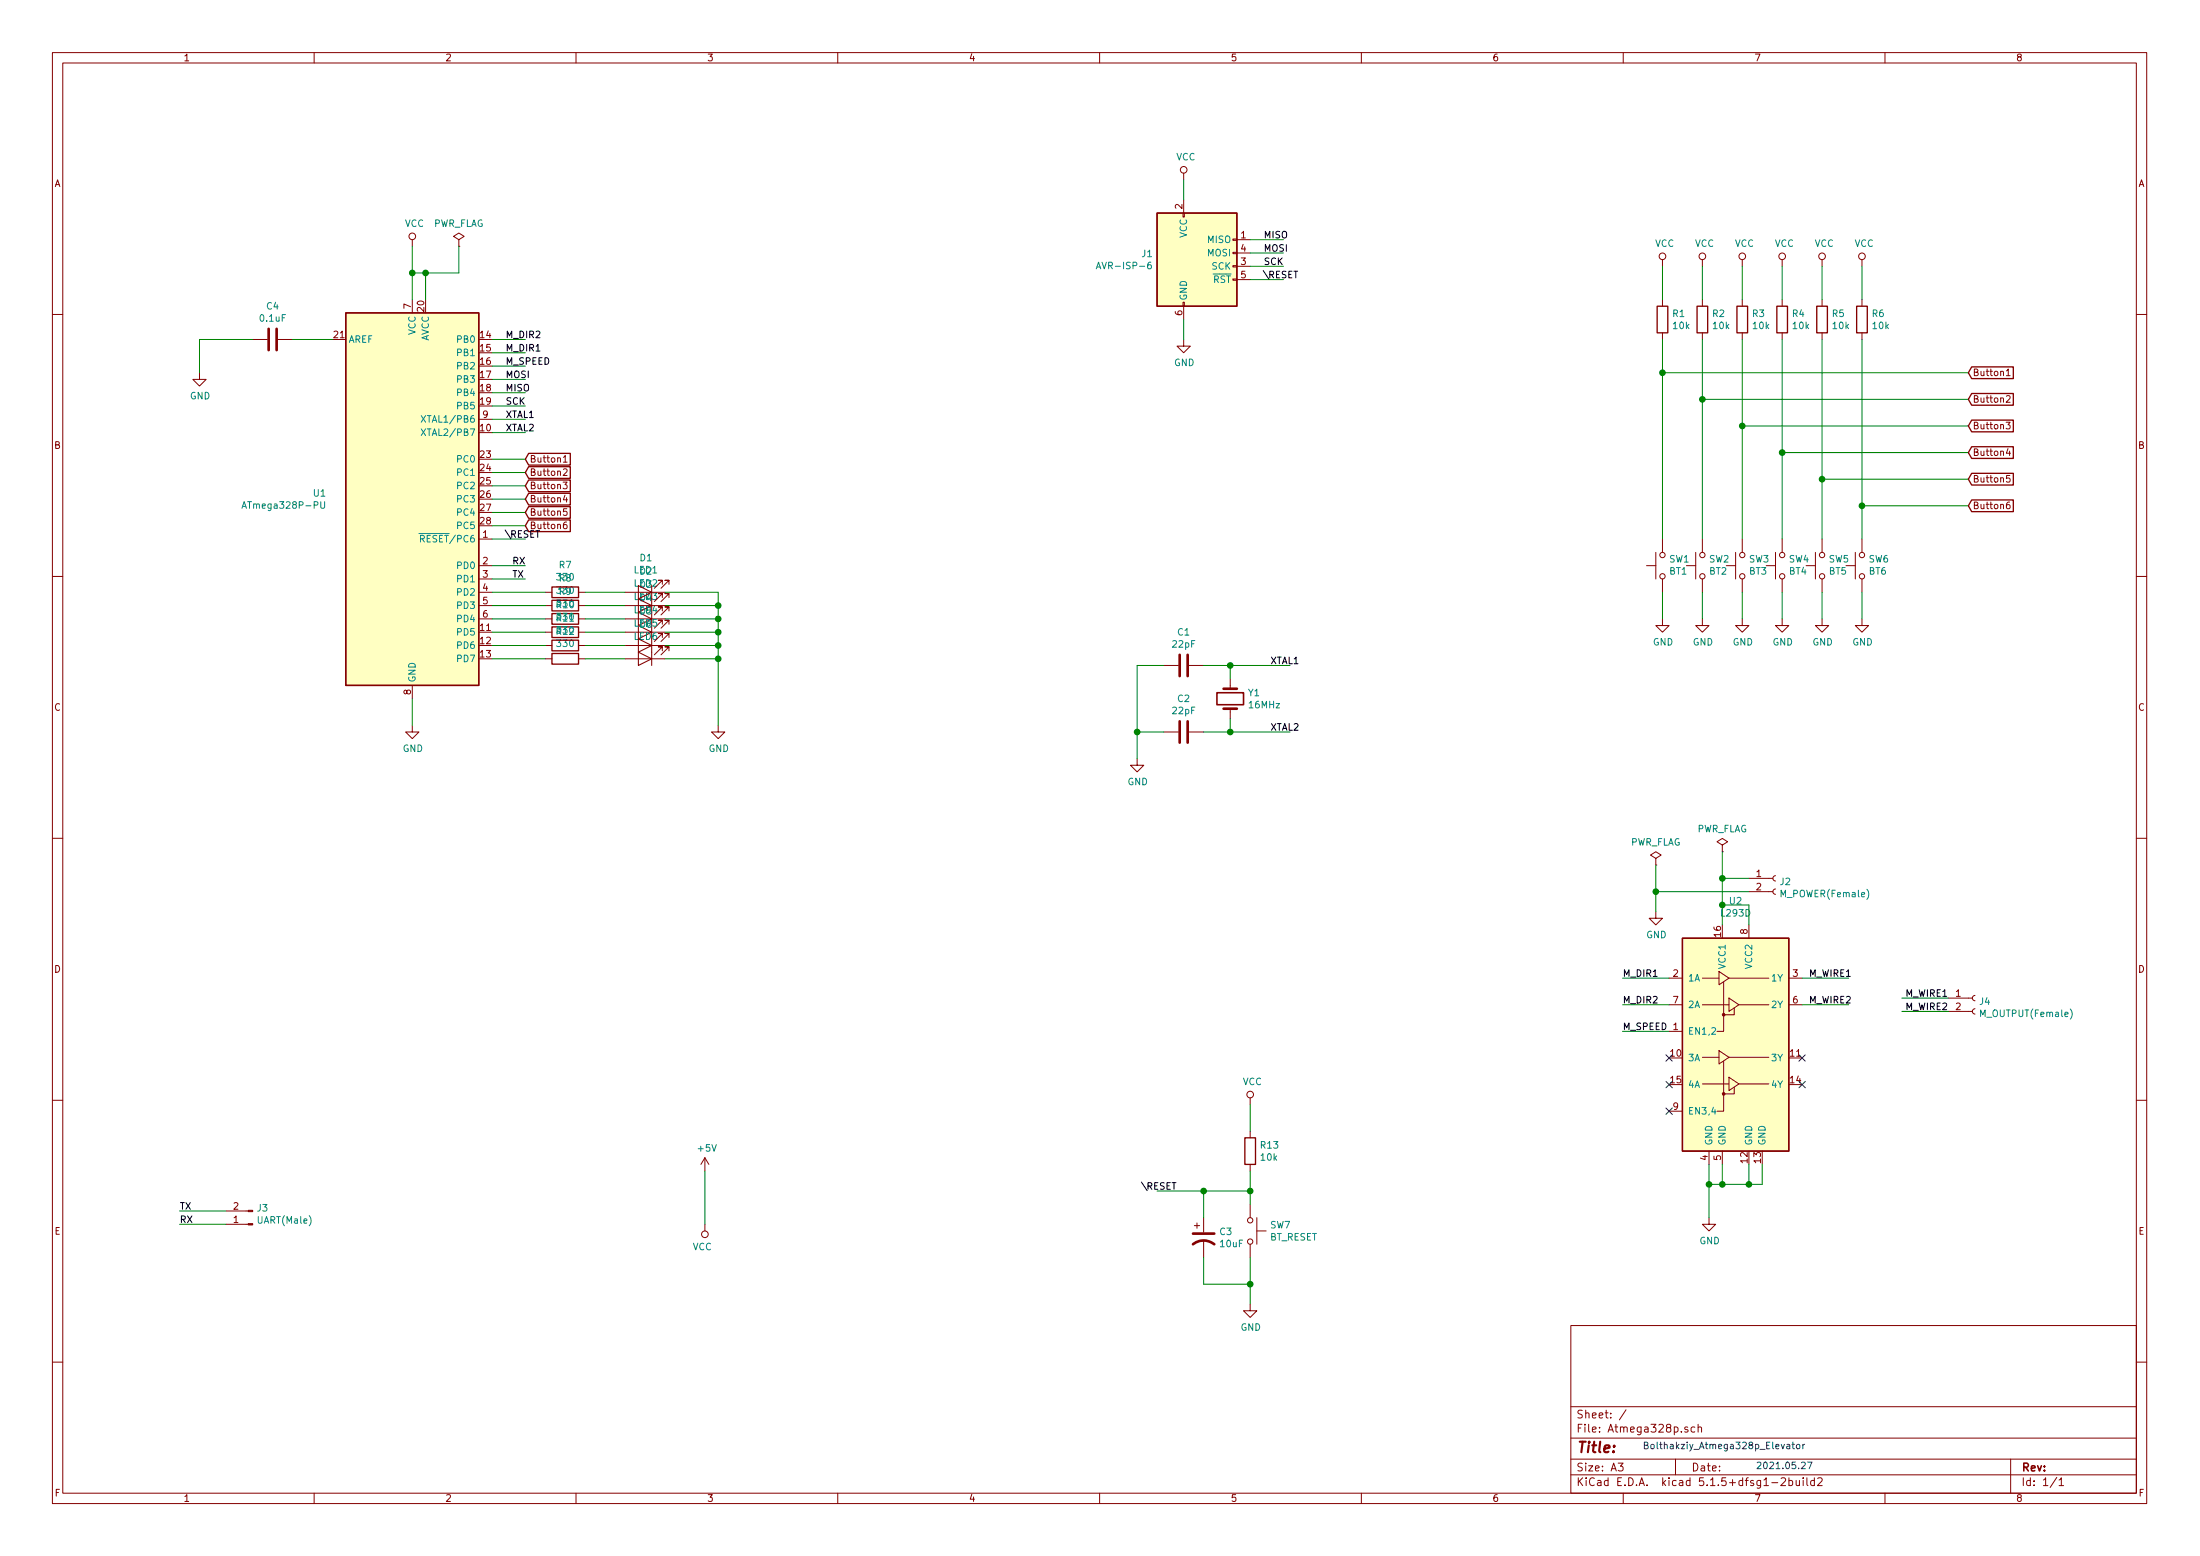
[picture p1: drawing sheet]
EESchema Schematic File Version 4
EELAYER 30 0
EELAYER END
$Descr A3 16535 11693
encoding utf-8
Sheet 1 1
Title ""
Date ""
Rev ""
Comp ""
Comment1 ""
Comment2 ""
Comment3 ""
Comment4 ""
$EndDescr
$Comp
L MCU_Microchip_ATmega:ATmega328P-PU U1
U 1 1
P 3100 3750
F 0 "U1" H 2456 3796 50  0000 R CNN
F 1 "ATmega328P-PU" H 2456 3705 50  0000 R CNN
F 2 "Package_DIP:DIP-28_W7.62mm" H 3100 3750 50  0001 C CIN
F 3 "http://ww1.microchip.com/downloads/en/DeviceDoc/ATmega328_P%20AVR%20MCU%20with%20picoPower%20Technology%20Data%20Sheet%2040001984A.pdf" H 3100 3750 50  0001 C CNN
	1    3100 3750
	1    0    0    -1  
$EndComp
$Comp
L Device:Crystal Y1
U 1 1
P 9250 5250
F 0 "Y1" V 9204 5381 50  0000 L CNN
F 1 "16MHz" V 9295 5381 50  0000 L CNN
F 2 "Crystal:Crystal_HC49-U_Vertical" H 9250 5250 50  0001 C CNN
F 3 "~" H 9250 5250 50  0001 C CNN
	1    9250 5250
	0    1    1    0   
$EndComp
$Comp
L Device:C C1
U 1 1
P 8900 5000
F 0 "C1" V 8648 5000 50  0000 C CNN
F 1 "22pF" V 8739 5000 50  0000 C CNN
F 2 "Capacitor_SMD:C_0402_1005Metric" H 8938 4850 50  0001 C CNN
F 3 "~" H 8900 5000 50  0001 C CNN
	1    8900 5000
	0    1    1    0   
$EndComp
$Comp
L Device:C C2
U 1 1
P 8900 5500
F 0 "C2" V 8648 5500 50  0000 C CNN
F 1 "22pF" V 8739 5500 50  0000 C CNN
F 2 "Capacitor_SMD:C_0402_1005Metric" H 8938 5350 50  0001 C CNN
F 3 "~" H 8900 5500 50  0001 C CNN
	1    8900 5500
	0    1    1    0   
$EndComp
$Comp
L power:GND #PWR014
U 1 1
P 3100 5450
F 0 "#PWR014" H 3100 5200 50  0001 C CNN
F 1 "GND" H 3105 5277 50  0000 C CNN
F 2 "" H 3100 5450 50  0001 C CNN
F 3 "" H 3100 5450 50  0001 C CNN
	1    3100 5450
	1    0    0    -1  
$EndComp
Wire Wire Line
	9250 5000 9250 5100
Wire Wire Line
	9250 5500 9250 5400
Wire Wire Line
	9050 5000 9250 5000
Wire Wire Line
	9050 5500 9250 5500
Wire Wire Line
	8750 5000 8550 5000
Wire Wire Line
	8550 5000 8550 5500
Wire Wire Line
	8550 5500 8750 5500
Wire Wire Line
	8550 5700 8550 5500
Connection ~ 8550 5500
$Comp
L power:GND #PWR016
U 1 1
P 8550 5700
F 0 "#PWR016" H 8550 5450 50  0001 C CNN
F 1 "GND" H 8555 5527 50  0000 C CNN
F 2 "" H 8550 5700 50  0001 C CNN
F 3 "" H 8550 5700 50  0001 C CNN
	1    8550 5700
	1    0    0    -1  
$EndComp
Wire Wire Line
	9700 5000 9250 5000
Connection ~ 9250 5000
Wire Wire Line
	9700 5500 9250 5500
Connection ~ 9250 5500
Text Label 9550 5000 0    50   ~ 0
XTAL1
Text Label 9550 5500 0    50   ~ 0
XTAL2
Wire Wire Line
	3950 3150 3700 3150
Wire Wire Line
	3950 3250 3700 3250
Text Label 3800 3150 0    50   ~ 0
XTAL1
Text Label 3800 3250 0    50   ~ 0
XTAL2
Wire Wire Line
	3950 4050 3700 4050
Text Label 3800 4050 0    50   ~ 0
\RESET
$Comp
L Device:R R13
U 1 1
P 9400 8650
F 0 "R13" H 9470 8696 50  0000 L CNN
F 1 "10k" H 9470 8605 50  0000 L CNN
F 2 "Resistor_THT:R_Axial_DIN0204_L3.6mm_D1.6mm_P2.54mm_Vertical" V 9330 8650 50  0001 C CNN
F 3 "~" H 9400 8650 50  0001 C CNN
	1    9400 8650
	1    0    0    -1  
$EndComp
Wire Wire Line
	9400 8500 9400 8300
$Comp
L Switch:SW_Push SW7
U 1 1
P 9400 9250
F 0 "SW7" V 9354 9398 50  0000 L CNN
F 1 "BT_RESET" V 9445 9398 50  0000 L CNN
F 2 "Button_Switch_THT:SW_PUSH_6mm" H 9400 9450 50  0001 C CNN
F 3 "~" H 9400 9450 50  0001 C CNN
	1    9400 9250
	0    1    1    0   
$EndComp
Wire Wire Line
	9400 8800 9400 8950
$Comp
L power:GND #PWR020
U 1 1
P 9400 9800
F 0 "#PWR020" H 9400 9550 50  0001 C CNN
F 1 "GND" H 9405 9627 50  0000 C CNN
F 2 "" H 9400 9800 50  0001 C CNN
F 3 "" H 9400 9800 50  0001 C CNN
	1    9400 9800
	1    0    0    -1  
$EndComp
Wire Wire Line
	9400 9800 9400 9650
Wire Wire Line
	8700 8950 9050 8950
Connection ~ 9400 8950
Wire Wire Line
	9400 8950 9400 9050
$Comp
L Device:CP1 C3
U 1 1
P 9050 9300
F 0 "C3" H 9165 9346 50  0000 L CNN
F 1 "10uF" H 9165 9255 50  0000 L CNN
F 2 "Capacitor_THT:CP_Radial_D4.0mm_P2.00mm" H 9050 9300 50  0001 C CNN
F 3 "~" H 9050 9300 50  0001 C CNN
	1    9050 9300
	1    0    0    -1  
$EndComp
Wire Wire Line
	9050 9150 9050 8950
Connection ~ 9050 8950
Wire Wire Line
	9050 8950 9400 8950
Wire Wire Line
	9050 9450 9050 9650
Wire Wire Line
	9050 9650 9400 9650
Connection ~ 9400 9650
Wire Wire Line
	9400 9650 9400 9450
Text Label 8850 8950 2    50   ~ 0
\RESET
Wire Wire Line
	3950 2850 3700 2850
Text Label 3800 2850 0    50   ~ 0
MOSI
Wire Wire Line
	3950 2950 3700 2950
Text Label 3800 2950 0    50   ~ 0
MISO
$Comp
L Connector:AVR-ISP-6 J1
U 1 1
P 9000 2000
F 0 "J1" H 8671 2096 50  0000 R CNN
F 1 "AVR-ISP-6" H 8671 2005 50  0000 R CNN
F 2 "Connector_PinSocket_2.54mm:PinSocket_2x03_P2.54mm_Vertical" V 8750 2050 50  0001 C CNN
F 3 " ~" H 7725 1450 50  0001 C CNN
	1    9000 2000
	1    0    0    -1  
$EndComp
Wire Wire Line
	3950 3050 3700 3050
Text Label 3800 3050 0    50   ~ 0
SCK
Wire Wire Line
	8900 1500 8900 1350
$Comp
L power:GND #PWR018
U 1 1
P 8900 2550
F 0 "#PWR018" H 8900 2300 50  0001 C CNN
F 1 "GND" H 8905 2377 50  0000 C CNN
F 2 "" H 8900 2550 50  0001 C CNN
F 3 "" H 8900 2550 50  0001 C CNN
	1    8900 2550
	1    0    0    -1  
$EndComp
Wire Wire Line
	8900 2400 8900 2550
Wire Wire Line
	9650 1800 9400 1800
Wire Wire Line
	9650 1900 9400 1900
Wire Wire Line
	9650 2000 9400 2000
Wire Wire Line
	9650 2100 9400 2100
Text Label 9500 2100 0    50   ~ 0
\RESET
Text Label 9500 2000 0    50   ~ 0
SCK
Text Label 9500 1900 0    50   ~ 0
MOSI
Text Label 9500 1800 0    50   ~ 0
MISO
Wire Wire Line
	3950 3450 3700 3450
Wire Wire Line
	3950 3550 3700 3550
Wire Wire Line
	3950 3650 3700 3650
Wire Wire Line
	3950 3750 3700 3750
Wire Wire Line
	3950 3850 3700 3850
Wire Wire Line
	3950 3950 3700 3950
$Comp
L Device:R R1
U 1 1
P 12500 2400
F 0 "R1" H 12570 2446 50  0000 L CNN
F 1 "10k" H 12570 2355 50  0000 L CNN
F 2 "Resistor_THT:R_Axial_DIN0204_L3.6mm_D1.6mm_P2.54mm_Vertical" V 12430 2400 50  0001 C CNN
F 3 "~" H 12500 2400 50  0001 C CNN
	1    12500 2400
	1    0    0    -1  
$EndComp
$Comp
L Device:R R2
U 1 1
P 12800 2400
F 0 "R2" H 12870 2446 50  0000 L CNN
F 1 "10k" H 12870 2355 50  0000 L CNN
F 2 "Resistor_THT:R_Axial_DIN0204_L3.6mm_D1.6mm_P2.54mm_Vertical" V 12730 2400 50  0001 C CNN
F 3 "~" H 12800 2400 50  0001 C CNN
	1    12800 2400
	1    0    0    -1  
$EndComp
$Comp
L Device:R R3
U 1 1
P 13100 2400
F 0 "R3" H 13170 2446 50  0000 L CNN
F 1 "10k" H 13170 2355 50  0000 L CNN
F 2 "Resistor_THT:R_Axial_DIN0204_L3.6mm_D1.6mm_P2.54mm_Vertical" V 13030 2400 50  0001 C CNN
F 3 "~" H 13100 2400 50  0001 C CNN
	1    13100 2400
	1    0    0    -1  
$EndComp
$Comp
L Device:R R4
U 1 1
P 13400 2400
F 0 "R4" H 13470 2446 50  0000 L CNN
F 1 "10k" H 13470 2355 50  0000 L CNN
F 2 "Resistor_THT:R_Axial_DIN0204_L3.6mm_D1.6mm_P2.54mm_Vertical" V 13330 2400 50  0001 C CNN
F 3 "~" H 13400 2400 50  0001 C CNN
	1    13400 2400
	1    0    0    -1  
$EndComp
$Comp
L Device:R R5
U 1 1
P 13700 2400
F 0 "R5" H 13770 2446 50  0000 L CNN
F 1 "10k" H 13770 2355 50  0000 L CNN
F 2 "Resistor_THT:R_Axial_DIN0204_L3.6mm_D1.6mm_P2.54mm_Vertical" V 13630 2400 50  0001 C CNN
F 3 "~" H 13700 2400 50  0001 C CNN
	1    13700 2400
	1    0    0    -1  
$EndComp
$Comp
L Device:R R6
U 1 1
P 14000 2400
F 0 "R6" H 14070 2446 50  0000 L CNN
F 1 "10k" H 14070 2355 50  0000 L CNN
F 2 "Resistor_THT:R_Axial_DIN0204_L3.6mm_D1.6mm_P2.54mm_Vertical" V 13930 2400 50  0001 C CNN
F 3 "~" H 14000 2400 50  0001 C CNN
	1    14000 2400
	1    0    0    -1  
$EndComp
$Comp
L Switch:SW_Push SW1
U 1 1
P 12500 4250
F 0 "SW1" V 12546 4202 50  0000 R CNN
F 1 "BT1" V 12455 4202 50  0000 R CNN
F 2 "Button_Switch_THT:SW_PUSH_6mm" H 12500 4450 50  0001 C CNN
F 3 "~" H 12500 4450 50  0001 C CNN
	1    12500 4250
	0    -1   -1   0   
$EndComp
$Comp
L Switch:SW_Push SW2
U 1 1
P 12800 4250
F 0 "SW2" V 12846 4202 50  0000 R CNN
F 1 "BT2" V 12755 4202 50  0000 R CNN
F 2 "Button_Switch_THT:SW_PUSH_6mm" H 12800 4450 50  0001 C CNN
F 3 "~" H 12800 4450 50  0001 C CNN
	1    12800 4250
	0    -1   -1   0   
$EndComp
$Comp
L Switch:SW_Push SW3
U 1 1
P 13100 4250
F 0 "SW3" V 13146 4202 50  0000 R CNN
F 1 "BT3" V 13055 4202 50  0000 R CNN
F 2 "Button_Switch_THT:SW_PUSH_6mm" H 13100 4450 50  0001 C CNN
F 3 "~" H 13100 4450 50  0001 C CNN
	1    13100 4250
	0    -1   -1   0   
$EndComp
$Comp
L Switch:SW_Push SW4
U 1 1
P 13400 4250
F 0 "SW4" V 13446 4202 50  0000 R CNN
F 1 "BT4" V 13355 4202 50  0000 R CNN
F 2 "Button_Switch_THT:SW_PUSH_6mm" H 13400 4450 50  0001 C CNN
F 3 "~" H 13400 4450 50  0001 C CNN
	1    13400 4250
	0    -1   -1   0   
$EndComp
$Comp
L Switch:SW_Push SW5
U 1 1
P 13700 4250
F 0 "SW5" V 13746 4202 50  0000 R CNN
F 1 "BT5" V 13655 4202 50  0000 R CNN
F 2 "Button_Switch_THT:SW_PUSH_6mm" H 13700 4450 50  0001 C CNN
F 3 "~" H 13700 4450 50  0001 C CNN
	1    13700 4250
	0    -1   -1   0   
$EndComp
$Comp
L Switch:SW_Push SW6
U 1 1
P 14000 4250
F 0 "SW6" V 14046 4202 50  0000 R CNN
F 1 "BT6" V 13955 4202 50  0000 R CNN
F 2 "Button_Switch_THT:SW_PUSH_6mm" H 14000 4450 50  0001 C CNN
F 3 "~" H 14000 4450 50  0001 C CNN
	1    14000 4250
	0    -1   -1   0   
$EndComp
$Comp
L power:GND #PWR02
U 1 1
P 12500 4650
F 0 "#PWR02" H 12500 4400 50  0001 C CNN
F 1 "GND" H 12505 4477 50  0000 C CNN
F 2 "" H 12500 4650 50  0001 C CNN
F 3 "" H 12500 4650 50  0001 C CNN
	1    12500 4650
	1    0    0    -1  
$EndComp
$Comp
L power:GND #PWR04
U 1 1
P 12800 4650
F 0 "#PWR04" H 12800 4400 50  0001 C CNN
F 1 "GND" H 12805 4477 50  0000 C CNN
F 2 "" H 12800 4650 50  0001 C CNN
F 3 "" H 12800 4650 50  0001 C CNN
	1    12800 4650
	1    0    0    -1  
$EndComp
$Comp
L power:GND #PWR06
U 1 1
P 13100 4650
F 0 "#PWR06" H 13100 4400 50  0001 C CNN
F 1 "GND" H 13105 4477 50  0000 C CNN
F 2 "" H 13100 4650 50  0001 C CNN
F 3 "" H 13100 4650 50  0001 C CNN
	1    13100 4650
	1    0    0    -1  
$EndComp
$Comp
L power:GND #PWR08
U 1 1
P 13400 4650
F 0 "#PWR08" H 13400 4400 50  0001 C CNN
F 1 "GND" H 13405 4477 50  0000 C CNN
F 2 "" H 13400 4650 50  0001 C CNN
F 3 "" H 13400 4650 50  0001 C CNN
	1    13400 4650
	1    0    0    -1  
$EndComp
$Comp
L power:GND #PWR010
U 1 1
P 13700 4650
F 0 "#PWR010" H 13700 4400 50  0001 C CNN
F 1 "GND" H 13705 4477 50  0000 C CNN
F 2 "" H 13700 4650 50  0001 C CNN
F 3 "" H 13700 4650 50  0001 C CNN
	1    13700 4650
	1    0    0    -1  
$EndComp
$Comp
L power:GND #PWR012
U 1 1
P 14000 4650
F 0 "#PWR012" H 14000 4400 50  0001 C CNN
F 1 "GND" H 14005 4477 50  0000 C CNN
F 2 "" H 14000 4650 50  0001 C CNN
F 3 "" H 14000 4650 50  0001 C CNN
	1    14000 4650
	1    0    0    -1  
$EndComp
Wire Wire Line
	12500 4450 12500 4650
Wire Wire Line
	12800 4450 12800 4650
Wire Wire Line
	13100 4450 13100 4650
Wire Wire Line
	13400 4450 13400 4650
Wire Wire Line
	13700 4450 13700 4650
Wire Wire Line
	14000 4450 14000 4650
Wire Wire Line
	12500 2550 12500 2800
Wire Wire Line
	12800 2550 12800 3000
Wire Wire Line
	13100 2550 13100 3200
Wire Wire Line
	13400 2550 13400 3400
Wire Wire Line
	13700 2550 13700 3600
Wire Wire Line
	14000 2550 14000 3800
Wire Wire Line
	12500 2000 12500 2250
Wire Wire Line
	12800 2000 12800 2250
Wire Wire Line
	13100 2000 13100 2250
Wire Wire Line
	13400 2000 13400 2250
Wire Wire Line
	13700 2000 13700 2250
Wire Wire Line
	14000 2000 14000 2250
Text GLabel 14800 2800 2    50   Input ~ 0
Button1
Text GLabel 14800 3000 2    50   Input ~ 0
Button2
Text GLabel 14800 3200 2    50   Input ~ 0
Button3
Text GLabel 14800 3400 2    50   Input ~ 0
Button4
Text GLabel 14800 3600 2    50   Input ~ 0
Button5
Text GLabel 14800 3800 2    50   Input ~ 0
Button6
Wire Wire Line
	14800 2800 12500 2800
Connection ~ 12500 2800
Wire Wire Line
	12500 2800 12500 4050
Wire Wire Line
	14800 3000 12800 3000
Connection ~ 12800 3000
Wire Wire Line
	12800 3000 12800 4050
Wire Wire Line
	14800 3200 13100 3200
Connection ~ 13100 3200
Wire Wire Line
	13100 3200 13100 4050
Wire Wire Line
	14800 3400 13400 3400
Connection ~ 13400 3400
Wire Wire Line
	13400 3400 13400 4050
Wire Wire Line
	14800 3600 13700 3600
Connection ~ 13700 3600
Wire Wire Line
	13700 3600 13700 4050
Wire Wire Line
	14800 3800 14000 3800
Connection ~ 14000 3800
Wire Wire Line
	14000 3800 14000 4050
Text GLabel 3950 3450 2    50   Input ~ 0
Button1
Text GLabel 3950 3550 2    50   Input ~ 0
Button2
Text GLabel 3950 3650 2    50   Input ~ 0
Button3
Text GLabel 3950 3750 2    50   Input ~ 0
Button4
Text GLabel 3950 3850 2    50   Input ~ 0
Button5
Text GLabel 3950 3950 2    50   Input ~ 0
Button6
$Comp
L Device:LED D1
U 1 1
P 4850 4450
F 0 "D1" H 4843 4195 50  0000 C CNN
F 1 "LED1" H 4843 4286 50  0000 C CNN
F 2 "LED_THT:LED_D1.8mm_W3.3mm_H2.4mm" H 4850 4450 50  0001 C CNN
F 3 "~" H 4850 4450 50  0001 C CNN
	1    4850 4450
	-1   0    0    1   
$EndComp
$Comp
L Device:R R7
U 1 1
P 4250 4450
F 0 "R7" V 4043 4450 50  0000 C CNN
F 1 "330" V 4134 4450 50  0000 C CNN
F 2 "Resistor_THT:R_Axial_DIN0204_L3.6mm_D1.6mm_P2.54mm_Vertical" V 4180 4450 50  0001 C CNN
F 3 "~" H 4250 4450 50  0001 C CNN
	1    4250 4450
	0    1    1    0   
$EndComp
$Comp
L power:GND #PWR015
U 1 1
P 5400 5450
F 0 "#PWR015" H 5400 5200 50  0001 C CNN
F 1 "GND" H 5405 5277 50  0000 C CNN
F 2 "" H 5400 5450 50  0001 C CNN
F 3 "" H 5400 5450 50  0001 C CNN
	1    5400 5450
	1    0    0    -1  
$EndComp
Wire Wire Line
	3700 4450 4100 4450
Wire Wire Line
	4400 4450 4700 4450
$Comp
L Device:LED D2
U 1 1
P 4850 4550
F 0 "D2" H 4843 4295 50  0000 C CNN
F 1 "LED2" H 4843 4386 50  0000 C CNN
F 2 "LED_THT:LED_D1.8mm_W3.3mm_H2.4mm" H 4850 4550 50  0001 C CNN
F 3 "~" H 4850 4550 50  0001 C CNN
	1    4850 4550
	-1   0    0    1   
$EndComp
$Comp
L Device:R R8
U 1 1
P 4250 4550
F 0 "R8" V 4043 4550 50  0000 C CNN
F 1 "330" V 4134 4550 50  0000 C CNN
F 2 "Resistor_THT:R_Axial_DIN0204_L3.6mm_D1.6mm_P2.54mm_Vertical" V 4180 4550 50  0001 C CNN
F 3 "~" H 4250 4550 50  0001 C CNN
	1    4250 4550
	0    1    1    0   
$EndComp
Wire Wire Line
	3700 4550 4100 4550
Wire Wire Line
	4400 4550 4700 4550
$Comp
L Device:LED D3
U 1 1
P 4850 4650
F 0 "D3" H 4843 4395 50  0000 C CNN
F 1 "LED3" H 4843 4486 50  0000 C CNN
F 2 "LED_THT:LED_D1.8mm_W3.3mm_H2.4mm" H 4850 4650 50  0001 C CNN
F 3 "~" H 4850 4650 50  0001 C CNN
	1    4850 4650
	-1   0    0    1   
$EndComp
$Comp
L Device:R R9
U 1 1
P 4250 4650
F 0 "R9" V 4043 4650 50  0000 C CNN
F 1 "330" V 4134 4650 50  0000 C CNN
F 2 "Resistor_THT:R_Axial_DIN0204_L3.6mm_D1.6mm_P2.54mm_Vertical" V 4180 4650 50  0001 C CNN
F 3 "~" H 4250 4650 50  0001 C CNN
	1    4250 4650
	0    1    1    0   
$EndComp
Wire Wire Line
	3700 4650 4100 4650
Wire Wire Line
	4400 4650 4700 4650
$Comp
L Device:LED D4
U 1 1
P 4850 4750
F 0 "D4" H 4843 4495 50  0000 C CNN
F 1 "LED4" H 4843 4586 50  0000 C CNN
F 2 "LED_THT:LED_D1.8mm_W3.3mm_H2.4mm" H 4850 4750 50  0001 C CNN
F 3 "~" H 4850 4750 50  0001 C CNN
	1    4850 4750
	-1   0    0    1   
$EndComp
$Comp
L Device:R R10
U 1 1
P 4250 4750
F 0 "R10" V 4043 4750 50  0000 C CNN
F 1 "330" V 4134 4750 50  0000 C CNN
F 2 "Resistor_THT:R_Axial_DIN0204_L3.6mm_D1.6mm_P2.54mm_Vertical" V 4180 4750 50  0001 C CNN
F 3 "~" H 4250 4750 50  0001 C CNN
	1    4250 4750
	0    1    1    0   
$EndComp
Wire Wire Line
	3700 4750 4100 4750
Wire Wire Line
	4400 4750 4700 4750
$Comp
L Device:LED D5
U 1 1
P 4850 4850
F 0 "D5" H 4843 4595 50  0000 C CNN
F 1 "LED5" H 4843 4686 50  0000 C CNN
F 2 "LED_THT:LED_D1.8mm_W3.3mm_H2.4mm" H 4850 4850 50  0001 C CNN
F 3 "~" H 4850 4850 50  0001 C CNN
	1    4850 4850
	-1   0    0    1   
$EndComp
$Comp
L Device:R R11
U 1 1
P 4250 4850
F 0 "R11" V 4043 4850 50  0000 C CNN
F 1 "330" V 4134 4850 50  0000 C CNN
F 2 "Resistor_THT:R_Axial_DIN0204_L3.6mm_D1.6mm_P2.54mm_Vertical" V 4180 4850 50  0001 C CNN
F 3 "~" H 4250 4850 50  0001 C CNN
	1    4250 4850
	0    1    1    0   
$EndComp
Wire Wire Line
	3700 4850 4100 4850
Wire Wire Line
	4400 4850 4700 4850
$Comp
L Device:LED D6
U 1 1
P 4850 4950
F 0 "D6" H 4843 4695 50  0000 C CNN
F 1 "LED6" H 4843 4786 50  0000 C CNN
F 2 "LED_THT:LED_D1.8mm_W3.3mm_H2.4mm" H 4850 4950 50  0001 C CNN
F 3 "~" H 4850 4950 50  0001 C CNN
	1    4850 4950
	-1   0    0    1   
$EndComp
$Comp
L Device:R R12
U 1 1
P 4250 4950
F 0 "R12" V 4043 4950 50  0000 C CNN
F 1 "330" V 4134 4950 50  0000 C CNN
F 2 "Resistor_THT:R_Axial_DIN0204_L3.6mm_D1.6mm_P2.54mm_Vertical" V 4180 4950 50  0001 C CNN
F 3 "~" H 4250 4950 50  0001 C CNN
	1    4250 4950
	0    1    1    0   
$EndComp
Wire Wire Line
	3700 4950 4100 4950
Wire Wire Line
	4400 4950 4700 4950
Wire Wire Line
	5400 4450 5000 4450
Wire Wire Line
	5000 4550 5400 4550
Connection ~ 5400 4550
Wire Wire Line
	5400 4550 5400 4450
Wire Wire Line
	5000 4650 5400 4650
Wire Wire Line
	5400 4550 5400 4650
Connection ~ 5400 4650
Wire Wire Line
	5400 4650 5400 4750
Wire Wire Line
	5000 4750 5400 4750
Connection ~ 5400 4750
Wire Wire Line
	5400 4750 5400 4850
Wire Wire Line
	5000 4850 5400 4850
Connection ~ 5400 4850
Wire Wire Line
	5400 4850 5400 4950
Wire Wire Line
	5000 4950 5400 4950
Connection ~ 5400 4950
Wire Wire Line
	5400 4950 5400 5450
Wire Wire Line
	3950 4250 3700 4250
Wire Wire Line
	3950 4350 3700 4350
Text Label 3850 4250 0    50   ~ 0
RX
Text Label 3850 4350 0    50   ~ 0
TX
$Comp
L Device:C C4
U 1 1
P 2050 2550
F 0 "C4" V 1798 2550 50  0000 C CNN
F 1 "0.1uF" V 1889 2550 50  0000 C CNN
F 2 "Capacitor_SMD:C_0402_1005Metric" H 2088 2400 50  0001 C CNN
F 3 "~" H 2050 2550 50  0001 C CNN
	1    2050 2550
	0    1    1    0   
$EndComp
$Comp
L power:GND #PWR021
U 1 1
P 1500 2800
F 0 "#PWR021" H 1500 2550 50  0001 C CNN
F 1 "GND" H 1505 2627 50  0000 C CNN
F 2 "" H 1500 2800 50  0001 C CNN
F 3 "" H 1500 2800 50  0001 C CNN
	1    1500 2800
	1    0    0    -1  
$EndComp
Wire Wire Line
	2500 2550 2200 2550
Wire Wire Line
	1900 2550 1500 2550
Wire Wire Line
	1500 2550 1500 2800
$Comp
L Driver_Motor:L293D U2
U 1 1
P 13050 7950
F 0 "U2" H 13050 9131 50  0000 C CNN
F 1 "L293D" H 13050 9040 50  0000 C CNN
F 2 "Package_DIP:DIP-16_W7.62mm" H 13300 7200 50  0001 L CNN
F 3 "http://www.ti.com/lit/ds/symlink/l293.pdf" H 12750 8650 50  0001 C CNN
	1    13050 7950
	1    0    0    -1  
$EndComp
Wire Wire Line
	12850 8750 12850 8900
Wire Wire Line
	12850 8900 12950 8900
Wire Wire Line
	13250 8900 13250 8750
Wire Wire Line
	13150 8750 13150 8900
Connection ~ 13150 8900
Wire Wire Line
	13150 8900 13250 8900
Wire Wire Line
	12950 8750 12950 8900
Connection ~ 12950 8900
Wire Wire Line
	12950 8900 13150 8900
$Comp
L power:GND #PWR024
U 1 1
P 12850 9150
F 0 "#PWR024" H 12850 8900 50  0001 C CNN
F 1 "GND" H 12855 8977 50  0000 C CNN
F 2 "" H 12850 9150 50  0001 C CNN
F 3 "" H 12850 9150 50  0001 C CNN
	1    12850 9150
	1    0    0    -1  
$EndComp
Wire Wire Line
	12850 9150 12850 8900
Connection ~ 12850 8900
Wire Wire Line
	3950 2750 3700 2750
Wire Wire Line
	3950 2650 3700 2650
Wire Wire Line
	3950 2550 3700 2550
Text Label 3800 2750 0    50   ~ 0
M_SPEED
Text Label 3800 2650 0    50   ~ 0
M_DIR1
Text Label 3800 2550 0    50   ~ 0
M_DIR2
Wire Wire Line
	12200 7350 12550 7350
Wire Wire Line
	12200 7550 12550 7550
Wire Wire Line
	12200 7750 12550 7750
Wire Wire Line
	13900 7350 13550 7350
Wire Wire Line
	13900 7550 13550 7550
Text Label 12200 7350 0    50   ~ 0
M_DIR1
Text Label 12200 7550 0    50   ~ 0
M_DIR2
Text Label 12200 7750 0    50   ~ 0
M_SPEED
Text Label 13600 7350 0    50   ~ 0
M_WIRE1
Text Label 13600 7550 0    50   ~ 0
M_WIRE2
NoConn ~ 12550 7950
NoConn ~ 12550 8150
NoConn ~ 13550 7950
NoConn ~ 13550 8150
$Comp
L Connector:Conn_01x02_Female J2
U 1 1
P 13350 6600
F 0 "J2" H 13378 6576 50  0000 L CNN
F 1 "M_POWER(Female)" H 13378 6485 50  0000 L CNN
F 2 "Connector_PinHeader_2.00mm:PinHeader_1x02_P2.00mm_Vertical" H 13350 6600 50  0001 C CNN
F 3 "~" H 13350 6600 50  0001 C CNN
	1    13350 6600
	1    0    0    -1  
$EndComp
$Comp
L Connector:Conn_01x02_Male J3
U 1 1
P 1900 9200
F 0 "J3" H 1872 9082 50  0000 R CNN
F 1 "UART(Male)" H 1872 9173 50  0000 R CNN
F 2 "Connector_PinSocket_2.00mm:PinSocket_1x02_P2.00mm_Vertical" H 1900 9200 50  0001 C CNN
F 3 "~" H 1900 9200 50  0001 C CNN
	1    1900 9200
	-1   0    0    1   
$EndComp
Wire Wire Line
	1350 9100 1700 9100
Wire Wire Line
	1350 9200 1700 9200
Text Label 1350 9200 0    50   ~ 0
RX
Text Label 1350 9100 0    50   ~ 0
TX
NoConn ~ 12550 8350
Wire Wire Line
	14650 7600 14300 7600
Wire Wire Line
	14650 7500 14300 7500
Text Label 14650 7500 2    50   ~ 0
M_WIRE1
Text Label 14650 7600 2    50   ~ 0
M_WIRE2
Wire Wire Line
	13150 6600 12950 6600
Wire Wire Line
	12950 6600 12950 6800
Wire Wire Line
	13150 6950 13150 6800
Wire Wire Line
	13150 6800 12950 6800
Connection ~ 12950 6800
Wire Wire Line
	12950 6800 12950 6950
Wire Wire Line
	12450 6700 13150 6700
Wire Wire Line
	12450 6850 12450 6700
$Comp
L power:GND #PWR0101
U 1 1
P 12450 6850
F 0 "#PWR0101" H 12450 6600 50  0001 C CNN
F 1 "GND" H 12455 6677 50  0000 C CNN
F 2 "" H 12450 6850 50  0001 C CNN
F 3 "" H 12450 6850 50  0001 C CNN
	1    12450 6850
	1    0    0    -1  
$EndComp
$Comp
L power:PWR_FLAG #FLG0101
U 1 1
P 12950 6400
F 0 "#FLG0101" H 12950 6475 50  0001 C CNN
F 1 "PWR_FLAG" H 12950 6573 50  0000 C CNN
F 2 "" H 12950 6400 50  0001 C CNN
F 3 "~" H 12950 6400 50  0001 C CNN
	1    12950 6400
	1    0    0    -1  
$EndComp
$Comp
L power:PWR_FLAG #FLG0102
U 1 1
P 12450 6500
F 0 "#FLG0102" H 12450 6575 50  0001 C CNN
F 1 "PWR_FLAG" H 12450 6673 50  0000 C CNN
F 2 "" H 12450 6500 50  0001 C CNN
F 3 "~" H 12450 6500 50  0001 C CNN
	1    12450 6500
	1    0    0    -1  
$EndComp
Wire Wire Line
	12950 6400 12950 6600
Connection ~ 12950 6600
Wire Wire Line
	12450 6500 12450 6700
Connection ~ 12450 6700
$Comp
L power:VCC #PWR0102
U 1 1
P 8900 1350
F 0 "#PWR0102" H 8900 1200 50  0001 C CNN
F 1 "VCC" H 8917 1523 50  0000 C CNN
F 2 "" H 8900 1350 50  0001 C CNN
F 3 "" H 8900 1350 50  0001 C CNN
	1    8900 1350
	1    0    0    -1  
$EndComp
$Comp
L power:VCC #PWR0104
U 1 1
P 12500 2000
F 0 "#PWR0104" H 12500 1850 50  0001 C CNN
F 1 "VCC" H 12517 2173 50  0000 C CNN
F 2 "" H 12500 2000 50  0001 C CNN
F 3 "" H 12500 2000 50  0001 C CNN
	1    12500 2000
	1    0    0    -1  
$EndComp
$Comp
L power:VCC #PWR0105
U 1 1
P 12800 2000
F 0 "#PWR0105" H 12800 1850 50  0001 C CNN
F 1 "VCC" H 12817 2173 50  0000 C CNN
F 2 "" H 12800 2000 50  0001 C CNN
F 3 "" H 12800 2000 50  0001 C CNN
	1    12800 2000
	1    0    0    -1  
$EndComp
$Comp
L power:VCC #PWR0106
U 1 1
P 13400 2000
F 0 "#PWR0106" H 13400 1850 50  0001 C CNN
F 1 "VCC" H 13417 2173 50  0000 C CNN
F 2 "" H 13400 2000 50  0001 C CNN
F 3 "" H 13400 2000 50  0001 C CNN
	1    13400 2000
	1    0    0    -1  
$EndComp
$Comp
L power:VCC #PWR0107
U 1 1
P 13100 2000
F 0 "#PWR0107" H 13100 1850 50  0001 C CNN
F 1 "VCC" H 13117 2173 50  0000 C CNN
F 2 "" H 13100 2000 50  0001 C CNN
F 3 "" H 13100 2000 50  0001 C CNN
	1    13100 2000
	1    0    0    -1  
$EndComp
$Comp
L power:VCC #PWR0108
U 1 1
P 13700 2000
F 0 "#PWR0108" H 13700 1850 50  0001 C CNN
F 1 "VCC" H 13717 2173 50  0000 C CNN
F 2 "" H 13700 2000 50  0001 C CNN
F 3 "" H 13700 2000 50  0001 C CNN
	1    13700 2000
	1    0    0    -1  
$EndComp
$Comp
L power:VCC #PWR0109
U 1 1
P 14000 2000
F 0 "#PWR0109" H 14000 1850 50  0001 C CNN
F 1 "VCC" H 14017 2173 50  0000 C CNN
F 2 "" H 14000 2000 50  0001 C CNN
F 3 "" H 14000 2000 50  0001 C CNN
	1    14000 2000
	1    0    0    -1  
$EndComp
$Comp
L power:VCC #PWR0110
U 1 1
P 9400 8300
F 0 "#PWR0110" H 9400 8150 50  0001 C CNN
F 1 "VCC" H 9417 8473 50  0000 C CNN
F 2 "" H 9400 8300 50  0001 C CNN
F 3 "" H 9400 8300 50  0001 C CNN
	1    9400 8300
	1    0    0    -1  
$EndComp
Wire Wire Line
	3100 5250 3100 5450
Wire Wire Line
	3100 2050 3100 2250
Wire Wire Line
	3200 2250 3200 2050
Wire Wire Line
	3200 2050 3100 2050
$Comp
L power:VCC #PWR0103
U 1 1
P 3100 1850
F 0 "#PWR0103" H 3100 1700 50  0001 C CNN
F 1 "VCC" H 3117 2023 50  0000 C CNN
F 2 "" H 3100 1850 50  0001 C CNN
F 3 "" H 3100 1850 50  0001 C CNN
	1    3100 1850
	1    0    0    -1  
$EndComp
Wire Wire Line
	3100 1850 3100 2050
Connection ~ 3100 2050
$Comp
L power:+5V #PWR0111
U 1 1
P 5300 8800
F 0 "#PWR0111" H 5300 8650 50  0001 C CNN
F 1 "+5V" H 5315 8973 50  0000 C CNN
F 2 "" H 5300 8800 50  0001 C CNN
F 3 "" H 5300 8800 50  0001 C CNN
	1    5300 8800
	1    0    0    -1  
$EndComp
$Comp
L power:VCC #PWR0112
U 1 1
P 5300 9200
F 0 "#PWR0112" H 5300 9050 50  0001 C CNN
F 1 "VCC" H 5318 9373 50  0000 C CNN
F 2 "" H 5300 9200 50  0001 C CNN
F 3 "" H 5300 9200 50  0001 C CNN
	1    5300 9200
	-1   0    0    1   
$EndComp
Wire Wire Line
	5300 8800 5300 9200
$Comp
L power:PWR_FLAG #FLG0103
U 1 1
P 3450 1850
F 0 "#FLG0103" H 3450 1925 50  0001 C CNN
F 1 "PWR_FLAG" H 3450 2023 50  0000 C CNN
F 2 "" H 3450 1850 50  0001 C CNN
F 3 "~" H 3450 1850 50  0001 C CNN
	1    3450 1850
	1    0    0    -1  
$EndComp
Wire Wire Line
	3450 1850 3450 2050
Wire Wire Line
	3450 2050 3200 2050
Connection ~ 3200 2050
$Comp
L Connector:Conn_01x02_Female J4
U 1 1
P 14850 7500
F 0 "J4" H 14878 7476 50  0000 L CNN
F 1 "M_OUTPUT(Female)" H 14878 7385 50  0000 L CNN
F 2 "Connector_PinHeader_2.00mm:PinHeader_1x02_P2.00mm_Vertical" H 14850 7500 50  0001 C CNN
F 3 "~" H 14850 7500 50  0001 C CNN
	1    14850 7500
	1    0    0    -1  
$EndComp
Text Notes 12350 10900 0    50   ~ 0
Bolthakziy_Atmega328p_Elevator
Text Notes 13200 11050 0    50   ~ 0
2021.05.27
$EndSCHEMATC
